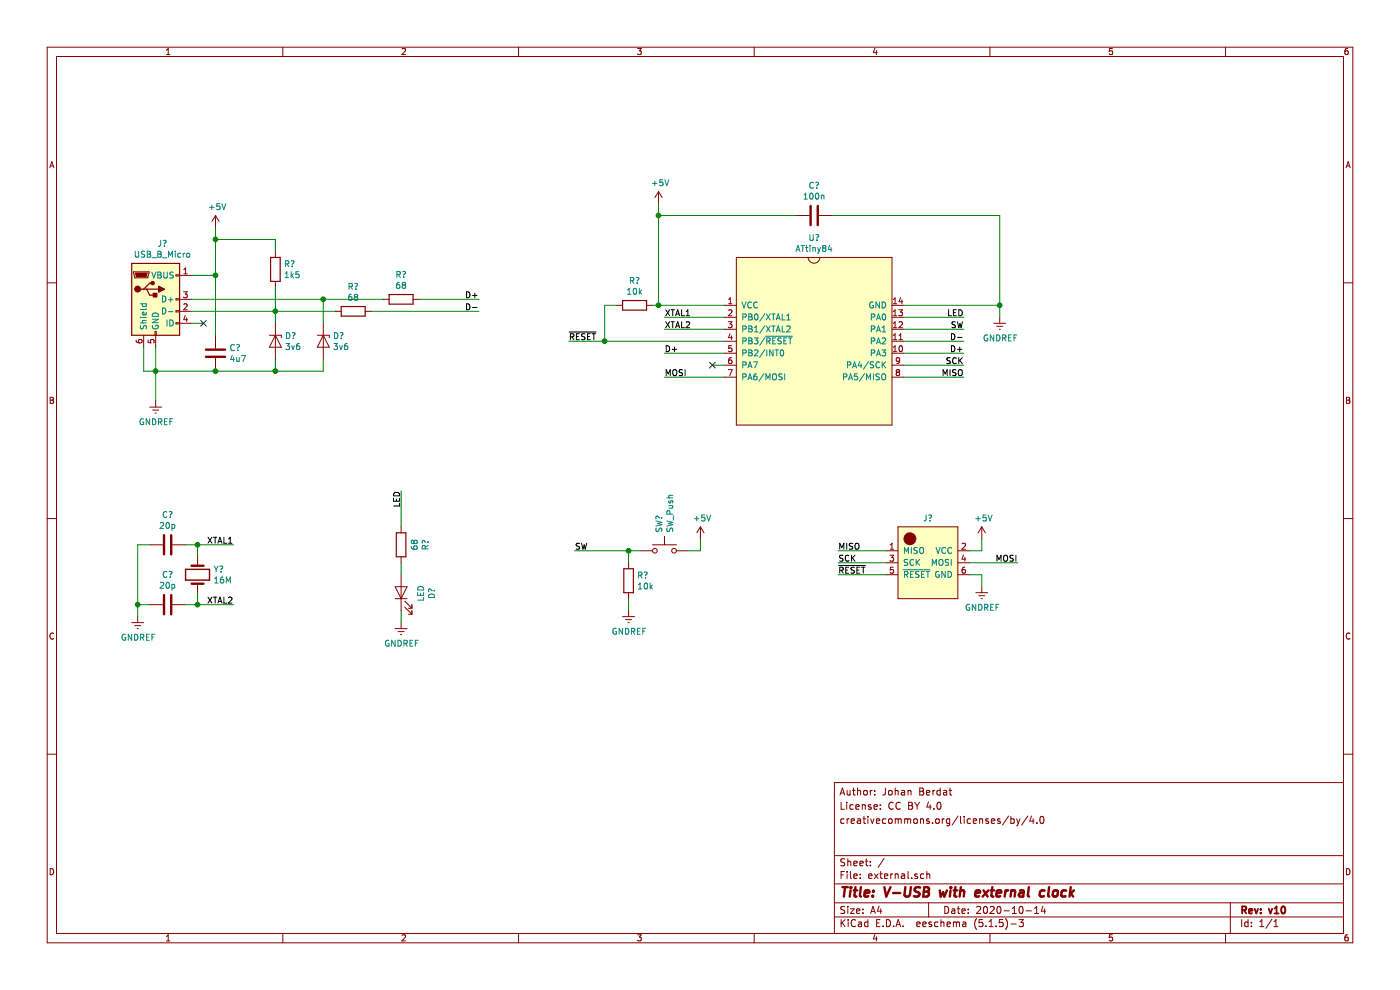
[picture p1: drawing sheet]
EESchema Schematic File Version 4
EELAYER 30 0
EELAYER END
$Descr A4 11693 8268
encoding utf-8
Sheet 1 1
Title "V-USB with external clock"
Date "2020-10-14"
Rev "v10"
Comp ""
Comment1 ""
Comment2 "creativecommons.org/licenses/by/4.0"
Comment3 "License: CC BY 4.0"
Comment4 "Author: Johan Berdat"
$EndDescr
$Comp
L Device:C C?
U 1 1
P 1800 2950
F 0 "C?" H 1915 2996 50  0000 L CNN
F 1 "4u7" H 1915 2905 50  0000 L CNN
F 2 "" H 1838 2800 50  0001 C CNN
F 3 "~" H 1800 2950 50  0001 C CNN
	1    1800 2950
	1    0    0    -1  
$EndComp
$Comp
L Device:R R?
U 1 1
P 2300 2250
F 0 "R?" H 2370 2296 50  0000 L CNN
F 1 "1k5" H 2370 2205 50  0000 L CNN
F 2 "" V 2230 2250 50  0001 C CNN
F 3 "~" H 2300 2250 50  0001 C CNN
	1    2300 2250
	1    0    0    -1  
$EndComp
$Comp
L Device:D_Zener D?
U 1 1
P 2700 2850
F 0 "D?" V 2654 2929 50  0000 L CNN
F 1 "3v6" V 2745 2929 50  0000 L CNN
F 2 "" H 2700 2850 50  0001 C CNN
F 3 "~" H 2700 2850 50  0001 C CNN
	1    2700 2850
	0    1    1    0   
$EndComp
$Comp
L power:+5V #PWR?
U 1 1
P 5500 1700
F 0 "#PWR?" H 5500 1550 50  0001 C CNN
F 1 "+5V" H 5515 1873 50  0000 C CNN
F 2 "" H 5500 1700 50  0001 C CNN
F 3 "" H 5500 1700 50  0001 C CNN
	1    5500 1700
	1    0    0    -1  
$EndComp
$Comp
L Connector:USB_B_Micro J?
U 1 1
P 1300 2500
F 0 "J?" H 1357 2967 50  0000 C CNN
F 1 "USB_B_Micro" H 1357 2876 50  0000 C CNN
F 2 "" H 1450 2450 50  0001 C CNN
F 3 "~" H 1450 2450 50  0001 C CNN
	1    1300 2500
	1    0    0    -1  
$EndComp
$Comp
L Device:Crystal Y?
U 1 1
P 1650 4800
F 0 "Y?" V 1604 4931 50  0000 L CNN
F 1 "16M" V 1695 4931 50  0000 L CNN
F 2 "" H 1650 4800 50  0001 C CNN
F 3 "~" H 1650 4800 50  0001 C CNN
	1    1650 4800
	0    1    1    0   
$EndComp
$Comp
L Device:LED D?
U 1 1
P 3350 4950
F 0 "D?" H 3343 4695 50  0000 C CNN
F 1 "LED" H 3343 4786 50  0000 C CNN
F 2 "" H 3350 4950 50  0001 C CNN
F 3 "~" H 3350 4950 50  0001 C CNN
	1    3350 4950
	0    -1   -1   0   
$EndComp
$Comp
L Switch:SW_Push SW?
U 1 1
P 5550 4600
F 0 "SW?" V 5504 4748 50  0000 L CNN
F 1 "SW_Push" V 5595 4748 50  0000 L CNN
F 2 "" H 5550 4800 50  0001 C CNN
F 3 "~" H 5550 4800 50  0001 C CNN
	1    5550 4600
	1    0    0    -1  
$EndComp
$Comp
L shared:ATtiny84 U?
U 1 1
P 6800 2850
F 0 "U?" H 6800 3715 50  0000 C CNN
F 1 "ATtiny84" H 6800 3624 50  0000 C CNN
F 2 "" H 6250 2450 50  0001 C CNN
F 3 "" H 6250 2450 50  0001 C CNN
	1    6800 2850
	1    0    0    -1  
$EndComp
$Comp
L Device:R R?
U 1 1
P 3350 2500
F 0 "R?" V 3143 2500 50  0000 C CNN
F 1 "68" V 3234 2500 50  0000 C CNN
F 2 "" V 3280 2500 50  0001 C CNN
F 3 "~" H 3350 2500 50  0001 C CNN
	1    3350 2500
	0    1    1    0   
$EndComp
$Comp
L Device:R R?
U 1 1
P 2950 2600
F 0 "R?" V 2743 2600 50  0000 C CNN
F 1 "68" V 2834 2600 50  0000 C CNN
F 2 "" V 2880 2600 50  0001 C CNN
F 3 "~" H 2950 2600 50  0001 C CNN
	1    2950 2600
	0    1    1    0   
$EndComp
$Comp
L Device:D_Zener D?
U 1 1
P 2300 2850
F 0 "D?" V 2254 2929 50  0000 L CNN
F 1 "3v6" V 2345 2929 50  0000 L CNN
F 2 "" H 2300 2850 50  0001 C CNN
F 3 "~" H 2300 2850 50  0001 C CNN
	1    2300 2850
	0    1    1    0   
$EndComp
$Comp
L Device:R R?
U 1 1
P 5250 4850
F 0 "R?" H 5320 4896 50  0000 L CNN
F 1 "10k" H 5320 4805 50  0000 L CNN
F 2 "" V 5180 4850 50  0001 C CNN
F 3 "~" H 5250 4850 50  0001 C CNN
	1    5250 4850
	1    0    0    -1  
$EndComp
NoConn ~ 1700 2700
Wire Wire Line
	1600 2700 1700 2700
$Comp
L shared:JTAG J?
U 1 1
P 7750 4700
F 0 "J?" H 7750 5073 50  0000 C CNN
F 1 "JTAG" H 7750 4950 50  0001 C CNN
F 2 "" H 7750 4150 50  0001 C CNN
F 3 "" H 7750 4150 50  0001 C CNN
	1    7750 4700
	1    0    0    -1  
$EndComp
$Comp
L Device:C C?
U 1 1
P 6800 1800
F 0 "C?" V 6548 1800 50  0000 C CNN
F 1 "100n" V 6639 1800 50  0000 C CNN
F 2 "" H 6838 1650 50  0001 C CNN
F 3 "~" H 6800 1800 50  0001 C CNN
	1    6800 1800
	0    1    1    0   
$EndComp
$Comp
L power:GNDREF #PWR?
U 1 1
P 1300 3350
F 0 "#PWR?" H 1300 3100 50  0001 C CNN
F 1 "GNDREF" H 1305 3177 50  0000 C CNN
F 2 "" H 1300 3350 50  0001 C CNN
F 3 "" H 1300 3350 50  0001 C CNN
	1    1300 3350
	1    0    0    -1  
$EndComp
$Comp
L power:+5V #PWR?
U 1 1
P 1800 1900
F 0 "#PWR?" H 1800 1750 50  0001 C CNN
F 1 "+5V" H 1815 2073 50  0000 C CNN
F 2 "" H 1800 1900 50  0001 C CNN
F 3 "" H 1800 1900 50  0001 C CNN
	1    1800 1900
	1    0    0    -1  
$EndComp
$Comp
L Device:C C?
U 1 1
P 1400 4550
F 0 "C?" V 1148 4550 50  0000 C CNN
F 1 "20p" V 1239 4550 50  0000 C CNN
F 2 "" H 1438 4400 50  0001 C CNN
F 3 "~" H 1400 4550 50  0001 C CNN
	1    1400 4550
	0    1    1    0   
$EndComp
$Comp
L Device:C C?
U 1 1
P 1400 5050
F 0 "C?" V 1148 5050 50  0000 C CNN
F 1 "20p" V 1239 5050 50  0000 C CNN
F 2 "" H 1438 4900 50  0001 C CNN
F 3 "~" H 1400 5050 50  0001 C CNN
	1    1400 5050
	0    1    1    0   
$EndComp
$Comp
L power:GNDREF #PWR?
U 1 1
P 1150 5150
F 0 "#PWR?" H 1150 4900 50  0001 C CNN
F 1 "GNDREF" H 1155 4977 50  0000 C CNN
F 2 "" H 1150 5150 50  0001 C CNN
F 3 "" H 1150 5150 50  0001 C CNN
	1    1150 5150
	1    0    0    -1  
$EndComp
Wire Wire Line
	1150 5150 1150 5050
Wire Wire Line
	1150 4550 1250 4550
Wire Wire Line
	1250 5050 1150 5050
Connection ~ 1150 5050
Wire Wire Line
	1150 5050 1150 4550
Wire Wire Line
	1550 5050 1650 5050
Wire Wire Line
	1650 5050 1650 4950
Wire Wire Line
	1550 4550 1650 4550
Wire Wire Line
	1650 4550 1650 4650
Wire Wire Line
	1650 4550 1950 4550
Connection ~ 1650 4550
Wire Wire Line
	1650 5050 1950 5050
Connection ~ 1650 5050
Text Label 1950 4550 2    50   ~ 0
XTAL1
Text Label 1950 5050 2    50   ~ 0
XTAL2
Wire Wire Line
	1600 2300 1800 2300
Wire Wire Line
	1800 2300 1800 2800
Connection ~ 1800 2300
Wire Wire Line
	1800 3100 1300 3100
Wire Wire Line
	1200 2900 1200 3100
Wire Wire Line
	1300 2900 1300 3100
Connection ~ 1300 3100
Wire Wire Line
	1300 3100 1200 3100
Wire Wire Line
	1300 3100 1300 3350
Wire Wire Line
	1800 1900 1800 2000
Wire Wire Line
	2300 2100 2300 2000
Wire Wire Line
	2300 2000 1800 2000
Connection ~ 1800 2000
Wire Wire Line
	1800 2000 1800 2300
Wire Wire Line
	1800 3100 2300 3100
Wire Wire Line
	2300 3100 2300 3000
Connection ~ 1800 3100
Wire Wire Line
	2300 3100 2700 3100
Wire Wire Line
	2700 3100 2700 3000
Connection ~ 2300 3100
Text Label 4000 2500 2    50   ~ 0
D+
Text Label 4000 2600 2    50   ~ 0
D-
Wire Wire Line
	1600 2600 2300 2600
Wire Wire Line
	4000 2500 3500 2500
Wire Wire Line
	1600 2500 2700 2500
Wire Wire Line
	3100 2600 4000 2600
Wire Wire Line
	2300 2400 2300 2600
Connection ~ 2300 2600
Wire Wire Line
	2300 2600 2800 2600
Wire Wire Line
	2300 2600 2300 2700
Wire Wire Line
	2700 2700 2700 2500
Connection ~ 2700 2500
Wire Wire Line
	2700 2500 3200 2500
$Comp
L power:+5V #PWR?
U 1 1
P 5850 4500
F 0 "#PWR?" H 5850 4350 50  0001 C CNN
F 1 "+5V" H 5865 4673 50  0000 C CNN
F 2 "" H 5850 4500 50  0001 C CNN
F 3 "" H 5850 4500 50  0001 C CNN
	1    5850 4500
	1    0    0    -1  
$EndComp
$Comp
L Device:R R?
U 1 1
P 3350 4550
F 0 "R?" V 3143 4550 50  0000 C CNN
F 1 "68" V 3234 4550 50  0000 C CNN
F 2 "" V 3280 4550 50  0001 C CNN
F 3 "~" H 3350 4550 50  0001 C CNN
	1    3350 4550
	-1   0    0    1   
$EndComp
Wire Wire Line
	3350 4100 3350 4400
Wire Wire Line
	3350 4700 3350 4800
Wire Wire Line
	3350 5100 3350 5200
Wire Wire Line
	7550 2650 8050 2650
Wire Wire Line
	7550 2750 8050 2750
Wire Wire Line
	6050 3050 5950 3050
NoConn ~ 5950 3050
Text Label 8050 2650 2    50   ~ 0
LED
Text Label 8050 2750 2    50   ~ 0
SW
$Comp
L power:GNDREF #PWR?
U 1 1
P 3350 5200
F 0 "#PWR?" H 3350 4950 50  0001 C CNN
F 1 "GNDREF" H 3355 5027 50  0000 C CNN
F 2 "" H 3350 5200 50  0001 C CNN
F 3 "" H 3350 5200 50  0001 C CNN
	1    3350 5200
	1    0    0    -1  
$EndComp
Text Label 3350 4100 3    50   ~ 0
LED
$Comp
L power:GNDREF #PWR?
U 1 1
P 5250 5100
F 0 "#PWR?" H 5250 4850 50  0001 C CNN
F 1 "GNDREF" H 5255 4927 50  0000 C CNN
F 2 "" H 5250 5100 50  0001 C CNN
F 3 "" H 5250 5100 50  0001 C CNN
	1    5250 5100
	1    0    0    -1  
$EndComp
Wire Wire Line
	5250 5100 5250 5000
Wire Wire Line
	5350 4600 5250 4600
Wire Wire Line
	5250 4600 5250 4700
Wire Wire Line
	5750 4600 5850 4600
Wire Wire Line
	5850 4600 5850 4500
Wire Wire Line
	5250 4600 4800 4600
Connection ~ 5250 4600
Text Label 4800 4600 0    50   ~ 0
SW
Wire Wire Line
	7550 3050 8050 3050
Wire Wire Line
	7550 3150 8050 3150
Wire Wire Line
	6050 3150 5550 3150
Wire Wire Line
	6050 2950 5550 2950
Text Label 8050 3050 2    50   ~ 0
SCK
Text Label 8050 3150 2    50   ~ 0
MISO
Wire Wire Line
	8100 4700 8500 4700
Wire Wire Line
	7400 4800 7000 4800
Wire Wire Line
	7400 4700 7000 4700
Wire Wire Line
	7400 4600 7000 4600
Wire Wire Line
	8100 4800 8200 4800
Wire Wire Line
	8200 4800 8200 4900
Wire Wire Line
	8100 4600 8200 4600
Wire Wire Line
	8200 4600 8200 4500
$Comp
L power:+5V #PWR?
U 1 1
P 8200 4500
F 0 "#PWR?" H 8200 4350 50  0001 C CNN
F 1 "+5V" H 8215 4673 50  0000 C CNN
F 2 "" H 8200 4500 50  0001 C CNN
F 3 "" H 8200 4500 50  0001 C CNN
	1    8200 4500
	1    0    0    -1  
$EndComp
$Comp
L power:GNDREF #PWR?
U 1 1
P 8200 4900
F 0 "#PWR?" H 8200 4650 50  0001 C CNN
F 1 "GNDREF" H 8205 4727 50  0000 C CNN
F 2 "" H 8200 4900 50  0001 C CNN
F 3 "" H 8200 4900 50  0001 C CNN
	1    8200 4900
	1    0    0    -1  
$EndComp
Text Label 7000 4600 0    50   ~ 0
MISO
Text Label 7000 4700 0    50   ~ 0
SCK
Text Label 7000 4800 0    50   ~ 0
~RESET~
Text Label 8500 4700 2    50   ~ 0
MOSI
$Comp
L power:GNDREF #PWR?
U 1 1
P 8350 2650
F 0 "#PWR?" H 8350 2400 50  0001 C CNN
F 1 "GNDREF" H 8355 2477 50  0000 C CNN
F 2 "" H 8350 2650 50  0001 C CNN
F 3 "" H 8350 2650 50  0001 C CNN
	1    8350 2650
	1    0    0    -1  
$EndComp
Wire Wire Line
	7550 2550 8350 2550
Wire Wire Line
	8350 2550 8350 2650
Text Label 5550 3150 0    50   ~ 0
MOSI
Text Label 5550 2950 0    50   ~ 0
D+
Wire Wire Line
	6050 2750 5550 2750
Wire Wire Line
	6050 2650 5550 2650
Text Label 5550 2750 0    50   ~ 0
XTAL2
Text Label 5550 2650 0    50   ~ 0
XTAL1
$Comp
L Device:R R?
U 1 1
P 5300 2550
F 0 "R?" V 5093 2550 50  0000 C CNN
F 1 "10k" V 5184 2550 50  0000 C CNN
F 2 "" V 5230 2550 50  0001 C CNN
F 3 "~" H 5300 2550 50  0001 C CNN
	1    5300 2550
	0    1    1    0   
$EndComp
Wire Wire Line
	4750 2850 5050 2850
Text Label 4750 2850 0    50   ~ 0
~RESET~
Wire Wire Line
	5150 2550 5050 2550
Wire Wire Line
	5050 2550 5050 2850
Connection ~ 5050 2850
Wire Wire Line
	5050 2850 6050 2850
Wire Wire Line
	5450 2550 5500 2550
Wire Wire Line
	6650 1800 5500 1800
Wire Wire Line
	5500 1800 5500 1700
Wire Wire Line
	5500 1800 5500 2550
Connection ~ 5500 1800
Connection ~ 5500 2550
Wire Wire Line
	5500 2550 6050 2550
Wire Wire Line
	6950 1800 8350 1800
Wire Wire Line
	8350 1800 8350 2550
Connection ~ 8350 2550
Wire Wire Line
	7550 2850 8050 2850
Wire Wire Line
	7550 2950 8050 2950
Text Label 8050 2850 2    50   ~ 0
D-
Text Label 8050 2950 2    50   ~ 0
D+
$EndSCHEMATC
